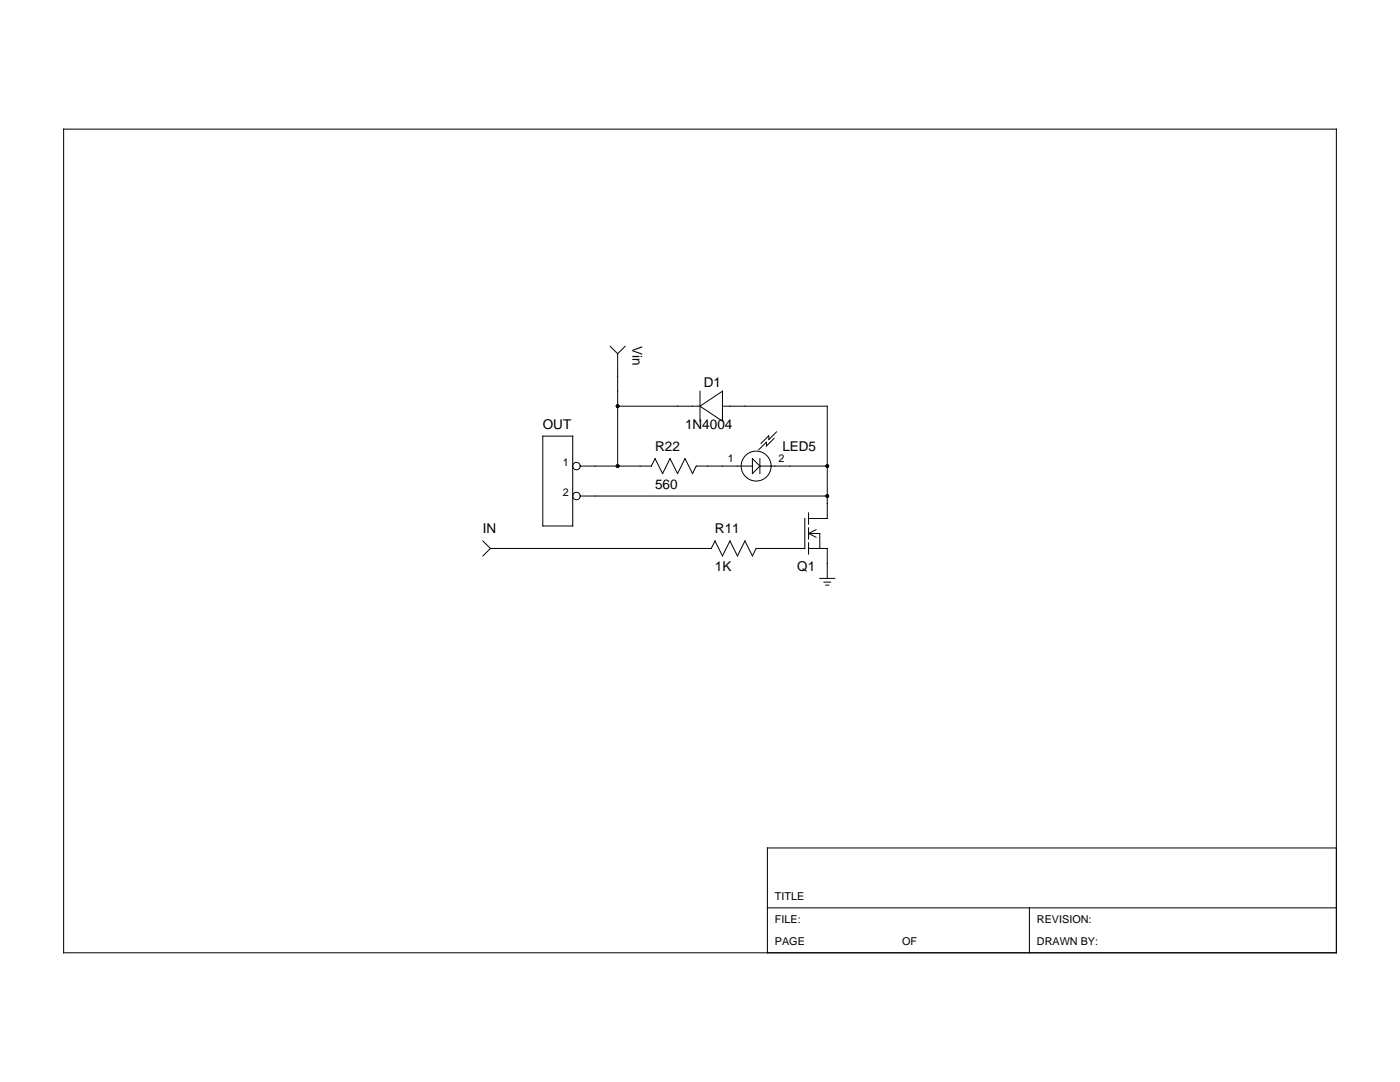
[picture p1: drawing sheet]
<svg xmlns="http://www.w3.org/2000/svg" width="279mm" height="216mm" viewBox="0 0 279 216" stroke-linecap="round" stroke-linejoin="round" font-family="sans-serif">
<g fill="none" stroke="#000" stroke-width=".2">
<path d="M12.7 25.8h254v164.3h-254zM121.8 69.1l1.5 1.5M123.3 70.6v22.4M124.8 69.1l-1.5 1.5M139.7 78.1v5.9M108.3 87h6v18h-6zM115.8 93h14.2M115.8 99h49.3M123.3 81h16.4M130.7 91.5l1.5 3 1.5-3 1.5 3 1.5-3 1.5 3 .8-1.5h11.2M130.8 91.5l-.8 1.5M139.7 81l4.5-2.9v5.9z"/>
<path d="M144.2 81h20.9v22.5h-3.7M150.2 91.5l1.5 1.5-1.5 1.5zM151.7 93h13.4M151.7 91.5v3M154.5 87.5l-1.5 1.5-.1-.7-1.5 1.4M155 86.2l-1.5 1.5-.1-.7-1.5 1.5M96.4 107.9l1.5 1.5M97.9 109.4h44.1M97.9 109.4l-1.5 1.5M160.6 103.5v5.9h-9.7l-.7 1.5-1.5-3-1.5 3-1.5-3-1.5 3-1.5-3-.8 1.5M161.4 109.4h3.7v6M161.4 106.4l1.5 .8"/>
<path d="M161.4 102.3v2.3M161.4 105.3v2.3M161.4 108.3v2.3M161.4 106.4h2.2v3M162.9 105.7l-1.5 .7M163.6 115.4h3M164.4 116.2h1.4M164.8 116.8h.6M266.7 169.2h-113.6v20.9M153.1 181.2h113.6M205.4 181.2v8.9"/>
<circle cx="115" cy="93" r=".75"/>
<circle cx="115" cy="99" r=".75"/>
<circle cx="150.9" cy="93" r="2.99"/>
</g>
<g fill="#000">
<circle cx="123.3" cy="93" r=".37"/>
<circle cx="123.3" cy="81" r=".37"/>
<circle cx="165.1" cy="93" r=".37"/>
<circle cx="165.1" cy="99" r=".37"/>
</g>
<g font-size="2.7">
<text x="126.3" y="69.1" transform="rotate(90 126.3 69.1)">Vin</text>
<text x="140.4" y="77.3">D1</text>
<text x="108.3" y="85.5">OUT</text>
<text x="136.7" y="85.5">1N4004</text>
<text x="130.7" y="90">R22</text>
<text x="156.1" y="90">LED5</text>
<text x="130.7" y="97.5">560</text>
<text x="96.4" y="106.4">IN</text>
<text x="142.7" y="106.4">R11</text>
<text x="142.7" y="113.9">1K</text>
<text x="159.1" y="113.9">Q1</text>
</g>
<g font-size="2.2">
<text x="112.4" y="93">1</text>
<text x="145.2" y="92.3">1</text>
<text x="155.4" y="92.3">2</text>
<text x="112.4" y="99">2</text>
<text x="154.6" y="179.7">TITLE</text>
<text x="154.6" y="184.1">FILE:</text>
<text x="206.9" y="184.1">REVISION:</text>
<text x="154.6" y="188.6">PAGE</text>
<text x="180" y="188.6">OF</text>
<text x="206.9" y="188.6">DRAWN BY:</text>
</g>
</svg>
